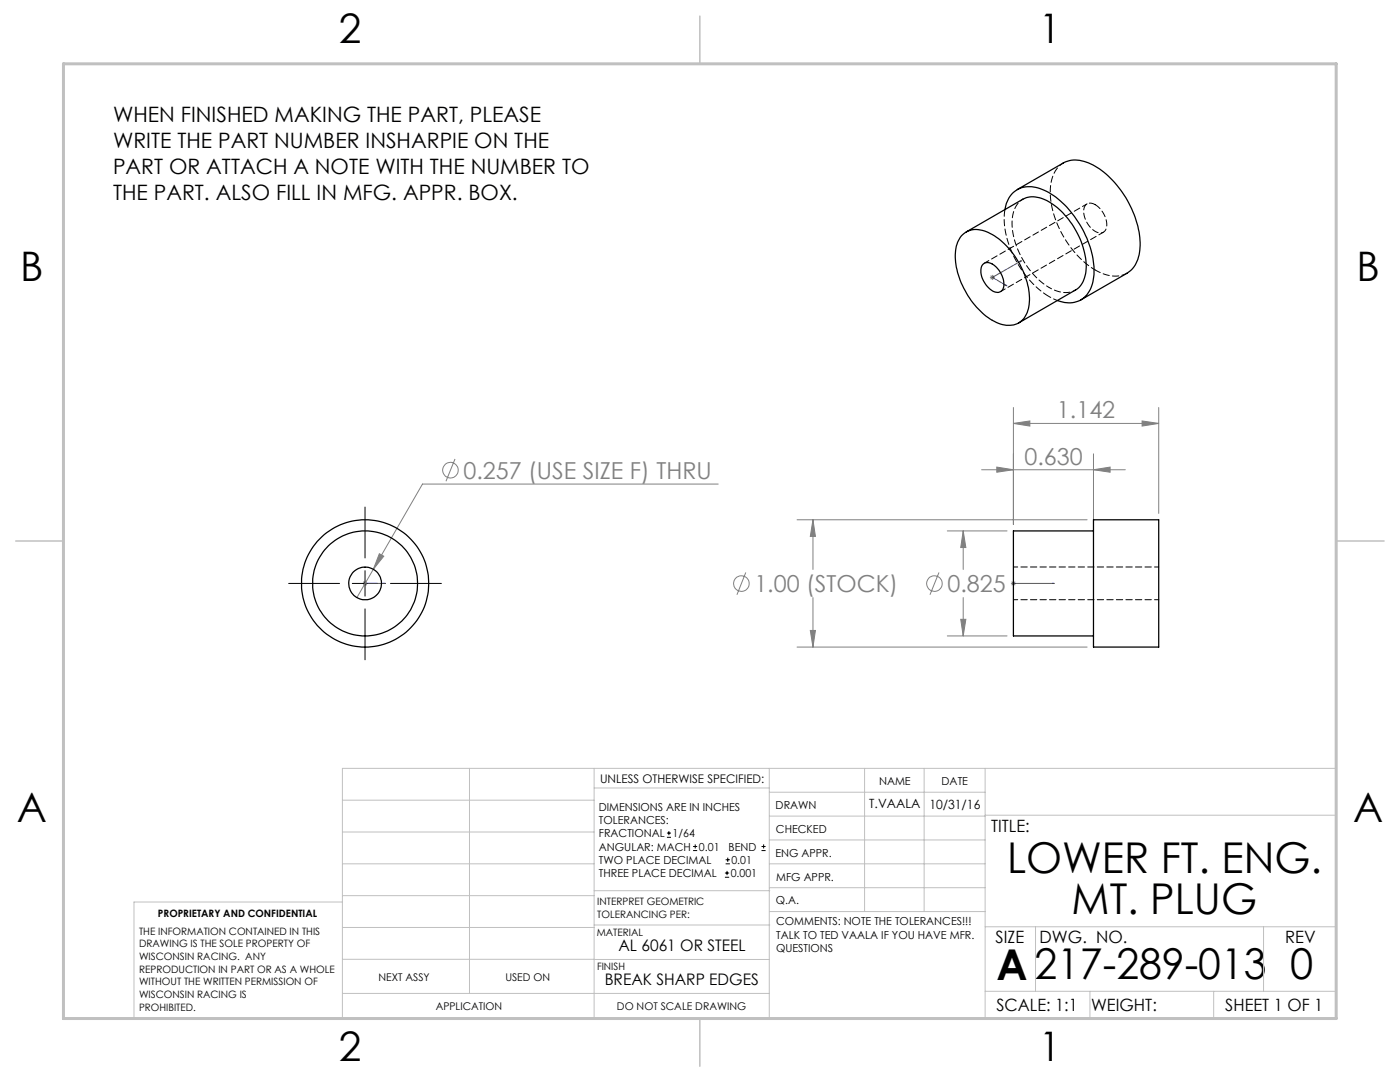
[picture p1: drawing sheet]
<svg xmlns="http://www.w3.org/2000/svg" width="279mm" height="216mm" viewBox="0 0 279 216" stroke-linecap="round" stroke-linejoin="round" font-family="sans-serif">
<g fill="none" stroke="#808080" stroke-width=".2">
<path d="M197.6 55.4h.9M197.7 55l.7 .7M198 54.9v1M198.4 55l-.7 .7M90.8 91.6l-1.8 4.4M143.3 96.6h-59l-9.8 17M195.9 93.7h28.7M198.9 93.2l3.3 .5-3.3 .5zM202.2 84.5l3.3-.5v1zM202.2 81.3v23.4M202.2 84.5h29M218.2 93.7l3.3-.5v1z"/>
<path d="M218.2 90.6v14.1M227.9 84l3.3 .5-3.3 .5zM231.2 81.3v21.1M72.4 116.4h1M72.5 116.1l.7 .7M72.8 115.9v1M73.2 116.1l-.7 .7M74.5 113.6l-3.3 5.6M75.7 110.5l.9 .5-2.1 2.6zM148.8 114.2l-1.7 4.5M159.1 103.7h57.9M162.2 103.7l.5 3.3h-1z"/>
<path d="M162.2 103.7v9.9M162.2 119.2v9.9M187.4 114.2l-1.8 4.5M189.1 105.9h11.9M192.2 105.9l.6 3.4h-1.1zM192.2 105.9v7.7M192.2 119.2v7.7M201.8 116.4h.9M201.9 116.1l.7 .7M202.2 115.9v1M202.6 116.1l-.7 .7M159.1 129.1h57.9"/>
<path d="M161.7 125.8h1l-.5 3.3zM189.1 126.9h11.9M191.7 123.6h1.1l-.6 3.3z"/>
<circle cx="89.9" cy="93.8" r="1.56"/>
<circle cx="148" cy="116.5" r="1.55"/>
<circle cx="186.5" cy="116.5" r="1.55"/>
</g>
<g fill="none" stroke="#000" stroke-width=".2">
<path d="M57.6 116.4h10.2M70.3 116.4h5.1M72.8 101.2v10.1M72.8 113.9v5.1M77.9 116.4h10.2M72.8 121.5v10.2M133.1 167.1h.8M133.1 166.2h.8M133.5 165.8v.9M138.3 169.7h.8M138.3 168.9h.8M138.7 168.5v.8"/>
<path d="M144.7 175h.8M144.7 174.2h.8M144.8 172.4h.9M144.8 171.6h.9M145.1 173.8v.8M145.2 171.1v.9M152 169.7h.8M152 168.9h.8M152.4 168.5v.8"/>
</g>
<path d="M200.6 56.9l.1-.1 .2 .2zM203.4 52.2l.4-.2-.2 .2zM203.8 52l-5.8 3.4 2.9 1.6M72.8 116.4h.2zM72.8 116.4h.1M72.8 116.4h4.1M76.9 116.4h-.4h.4M202.1 116.4h.3zM202.2 116.4h.1M202.2 116.4h8.2M210.4 116.4h-.4h.4" fill="none" stroke="#00f" stroke-width=".2"/>
<g fill="none" stroke="#c0c0c0" stroke-width=".2">
<path d="M68.3 159.7h50.3M93.7 153.3v44.9M118.6 153.3v49.9M118.6 157.2h34.9M153.5 153.3v49.9M153.5 158.1h43.1M172.5 153.3v28.6M184.4 153.3v28.6M196.6 153.3v49.9M68.3 180h-41.6v23.2h240v-49.9h-198.4v49.9M68.3 178.7h50.3M68.3 172.4h50.3"/>
<path d="M68.3 166h50.3M118.6 177.7h35M153.5 167.6h43.1M153.5 162.8h43.1M153.5 172.4h43.1M153.5 177.1h43.1M196.6 162.7h70.1M68.3 198.2h85.2M68.3 191.4l85.2 .1M68.3 185.1h50.3M118.6 184.6h35M153.6 181.9h43"/>
<path d="M196.6 197.8h70.1M196.6 184.9h70.1M206.7 184.9v12.9M217.5 197.8v5.4M242.2 197.8v5.4M252.2 184.9v12.9"/>
</g>
<path d="M139.7 3.2v9.5M3.1 107.9h9.6M266.7 107.9h9.5M139.7 203.2v9.6" fill="none" stroke="#c0c0c0" stroke-width=".3"/>
<path d="M12.7 12.7h254v190.5h-254z" fill="none" stroke="#c0c0c0" stroke-width=".6"/>
<g fill="#00f">
<path d="M76.5 116.4h.4zM72.8 116.4h.2z"/>
<path d="M202.1 116.4h.3zM210 116.4h.4zM200.6 56.9l.1-.1 .2 .2zM203.4 52.2l.4-.2-.2 .2z"/>
</g>
<path d="M75.7 110.5l-1.2 3.1 2.1-2.6zM191.7 123.6h1.1l-.6 3.3zM192.2 105.9l.6 3.4h-1.1zM162.2 103.7l.5 3.3h-1zM161.7 125.8h1l-.5 3.3zM202.2 84.5l3.3-.5v1zM227.9 84l3.3 .5-3.3 .5zM198.9 93.2l3.3 .5-3.3 .5zM218.2 93.7l3.3-.5v1z" fill="#808080"/>
<g fill="none" stroke="#000" stroke-width=".25">
<path d="M203 37.8l9.2-5.3a6.3 6.3 0 0 1 6.3 .7 19.7 19.7 0 0 1 9 15.8 6.3 6.3 0 0 1-2.6 5.5l-9.2 5.3M192.1 46.8a4.5 4.5 0 0 1 5.5-.2 15.7 15.7 0 0 1 7.8 14.2 4.1 4.1 0 0 1-3.8 4.1 9.2 9.2 0 0 1-6.7-3.6 15.7 15.7 0 0 1-4.2-11.3 5.1 5.1 0 0 1 1.4-3.2zM192.8 46.3l11.3-6.5a5.4 5.4 0 0 1 5.7 .7 16 16 0 0 1 6.9 13.8 4.7 4.7 0 0 1-2.1 3.6l-11.3 6.6M196.3 52.7a2.19 2.19 0 0 1 2.8 1 4 4 0 0 1 1 4.2 1.82 1.82 0 0 1-2.8-.5 4 4 0 0 1-1.2-4.6zM200.6 41.8a5 5 0 0 1 7-4.2 17.2 17.2 0 0 1 9 9.4 14.9 14.9 0 0 1 1.4 9.6 4.9 4.9 0 0 1-7 3.4M218.2 103.7h13v25.4h-13zM218.2 105.9h-16v21h16"/>
<circle cx="72.9" cy="116.4" r="10.5"/>
<circle cx="72.9" cy="116.4" r="3.3"/>
<circle cx="72.9" cy="116.4" r="12.7"/>
</g>
<path d="M202.3 119.7h29M231.3 113.1h-29" fill="none" stroke="#000" stroke-width=".2" stroke-dasharray="1.3 .6" stroke-dashoffset=".4"/>
<path d="M204.1 39.7a5.6 5.6 0 0 0-2.1 5.6 16.5 16.5 0 0 0 7.4 12.1M209.4 57.4a5.3 5.3 0 0 0 5.2 .5" fill="none" stroke="#000" stroke-width=".2" stroke-dasharray="1.3 .6" stroke-dashoffset=".7"/>
<path d="M209.4 59.2l1.6 .8" fill="none" stroke="#000" stroke-width=".2" stroke-dasharray="1.3 .6" stroke-dashoffset=".9"/>
<path d="M200.6 41.8a18.4 18.4 0 0 0 4.9 14.1 16.1 16.1 0 0 0 3.9 3.3" fill="none" stroke="#000" stroke-width=".2" stroke-dasharray="1.3 .6" stroke-dashoffset="-.1"/>
<path d="M199.7 58.2l20.5-11.9M216.9 40.7l-20.5 11.8M218.6 53.9a6.3 6.3 0 0 0 6.3 .6" fill="none" stroke="#000" stroke-width=".2" stroke-dasharray="1.3 .6" stroke-dashoffset=".2"/>
<path d="M212.2 32.5a6.3 6.3 0 0 0-2.6 6.1 19.9 19.9 0 0 0 9 15.3" fill="none" stroke="#000" stroke-width=".2" stroke-dasharray="1.3 .6" stroke-dashoffset=".3"/>
<path d="M218.6 40.8a4.6 4.6 0 0 1 2.1 5 1.49 1.49 0 0 1-2.5 .1 4.5 4.5 0 0 1-1.7-4.8 1.38 1.38 0 0 1 2.1-.3" fill="none" stroke="#000" stroke-width=".2" stroke-dasharray="1.3 .6"/>
<g font-size="8.5">
<text x="201" y="174.2">LOWER FT. ENG.</text>
<text x="213.9" y="182.3">MT. PLUG</text>
<text x="198.9" y="195.5">A217-289-013</text>
<text x="257.5" y="195.4">0</text>
</g>
<g font-size="8.1">
<text x="67.6" y="8.5">2</text>
<text x="207.3" y="8.5">1</text>
<text x="4" y="56.1">B</text>
<text x="270.7" y="56.1">B</text>
<text x="3.3" y="164.1">A</text>
<text x="270" y="164.1">A</text>
<text x="67.6" y="211.7">2</text>
<text x="207.3" y="211.7">1</text>
</g>
<g font-size="4.7" fill="#808080">
<text x="210.9" y="83.5">1.142</text>
<text x="92.5" y="95.5">0.257 (USE SIZE F) THRU</text>
<text x="204.4" y="92.7">0.630</text>
<text x="150.5" y="118.1">1.00 (STOCK)</text>
<text x="189.1" y="118.1">0.825</text>
</g>
<g font-size="4.2">
<text x="22.6" y="24.3">WHEN FINISHED MAKING THE PART, PLEASE</text>
<text x="22.6" y="29.5">WRITE THE PART NUMBER INSHARPIE ON THE</text>
<text x="22.6" y="34.7">PART OR ATTACH A NOTE WITH THE NUMBER TO</text>
<text x="22.6" y="40">THE PART. ALSO FILL IN MFG. APPR. BOX.</text>
</g>
<g font-size="3.4">
<text x="197.8" y="166">TITLE:</text>
<text x="198.7" y="188.1">SIZE</text>
<text x="207.5" y="188.1">DWG. NO.</text>
<text x="256.5" y="188.2">REV</text>
<text x="198.8" y="201.7">SCALE: 1:1</text>
<text x="217.7" y="201.8">WEIGHT:</text>
<text x="244.5" y="201.7">SHEET 1 OF 1</text>
</g>
<g font-size="3.2">
<text x="123.4" y="189.8">AL 6061 OR STEEL</text>
<text x="120.7" y="196.6">BREAK SHARP EDGES</text>
</g>
<g font-size="2.5">
<text x="173.5" y="161.3">T.VAALA</text>
<text x="185.5" y="161.4">10/31/16</text>
</g>
<text font-size="2.4" x="119.8" y="156.2">UNLESS OTHERWISE SPECIFIED:</text>
<g font-size="2.2">
<text x="119.5" y="161.8">DIMENSIONS ARE IN INCHES</text>
<text x="154.8" y="161.4">DRAWN</text>
<text x="175.4" y="156.6">NAME</text>
<text x="187.9" y="156.7">DATE</text>
<text x="119.5" y="164.4">TOLERANCES:</text>
<text x="119.5" y="167.1">FRACTIONAL</text>
<text x="134.2" y="167.1">1/64</text>
<text x="154.9" y="166.3">CHECKED</text>
<text x="119.5" y="172.4">TWO PLACE DECIMAL</text>
<text x="119.5" y="169.7">ANGULAR: MACH</text>
<text x="139.5" y="169.7">0.01</text>
<text x="145.4" y="169.7">BEND</text>
<text x="146" y="172.4">0.01</text>
<text x="154.8" y="170.9">ENG APPR.</text>
<text x="119.5" y="175">THREE PLACE DECIMAL</text>
<text x="145.8" y="175">0.001</text>
<text x="154.9" y="175.7">MFG APPR.</text>
<text x="154.9" y="180.4">Q.A.</text>
<text x="154.9" y="184.6">COMMENTS: NOTE THE TOLERANCES!!!</text>
<text x="154.9" y="187.3">TALK TO TED VAALA IF YOU HAVE MFR.</text>
<text x="154.9" y="189.9">QUESTIONS</text>
</g>
<g font-size="2.1">
<text x="75.5" y="195.7">NEXT ASSY</text>
<text x="100.9" y="195.7">USED ON</text>
<text x="86.9" y="201.5">APPLICATION</text>
<text x="123.1" y="201.6">DO NOT SCALE DRAWING</text>
</g>
<g font-size="2">
<text x="31.5" y="182.9">PROPRIETARY AND CONFIDENTIAL</text>
<text x="119.2" y="180.6">INTERPRET GEOMETRIC</text>
<text x="119.2" y="183.1">TOLERANCING PER:</text>
<text x="27.8" y="186.5">THE INFORMATION CONTAINED IN THIS</text>
<text x="27.8" y="189">DRAWING IS THE SOLE PROPERTY OF</text>
<text x="27.8" y="191.6">WISCONSIN RACING. ANY</text>
<text x="119.1" y="186.7">MATERIAL</text>
<text x="27.8" y="194.1">REPRODUCTION IN PART OR AS A WHOLE</text>
<text x="27.8" y="196.6">WITHOUT THE WRITTEN PERMISSION OF</text>
<text x="119.1" y="193.5">FINISH</text>
<text x="27.8" y="199.1">WISCONSIN RACING IS</text>
<text x="27.8" y="201.7">PROHIBITED.</text>
</g>
</svg>
